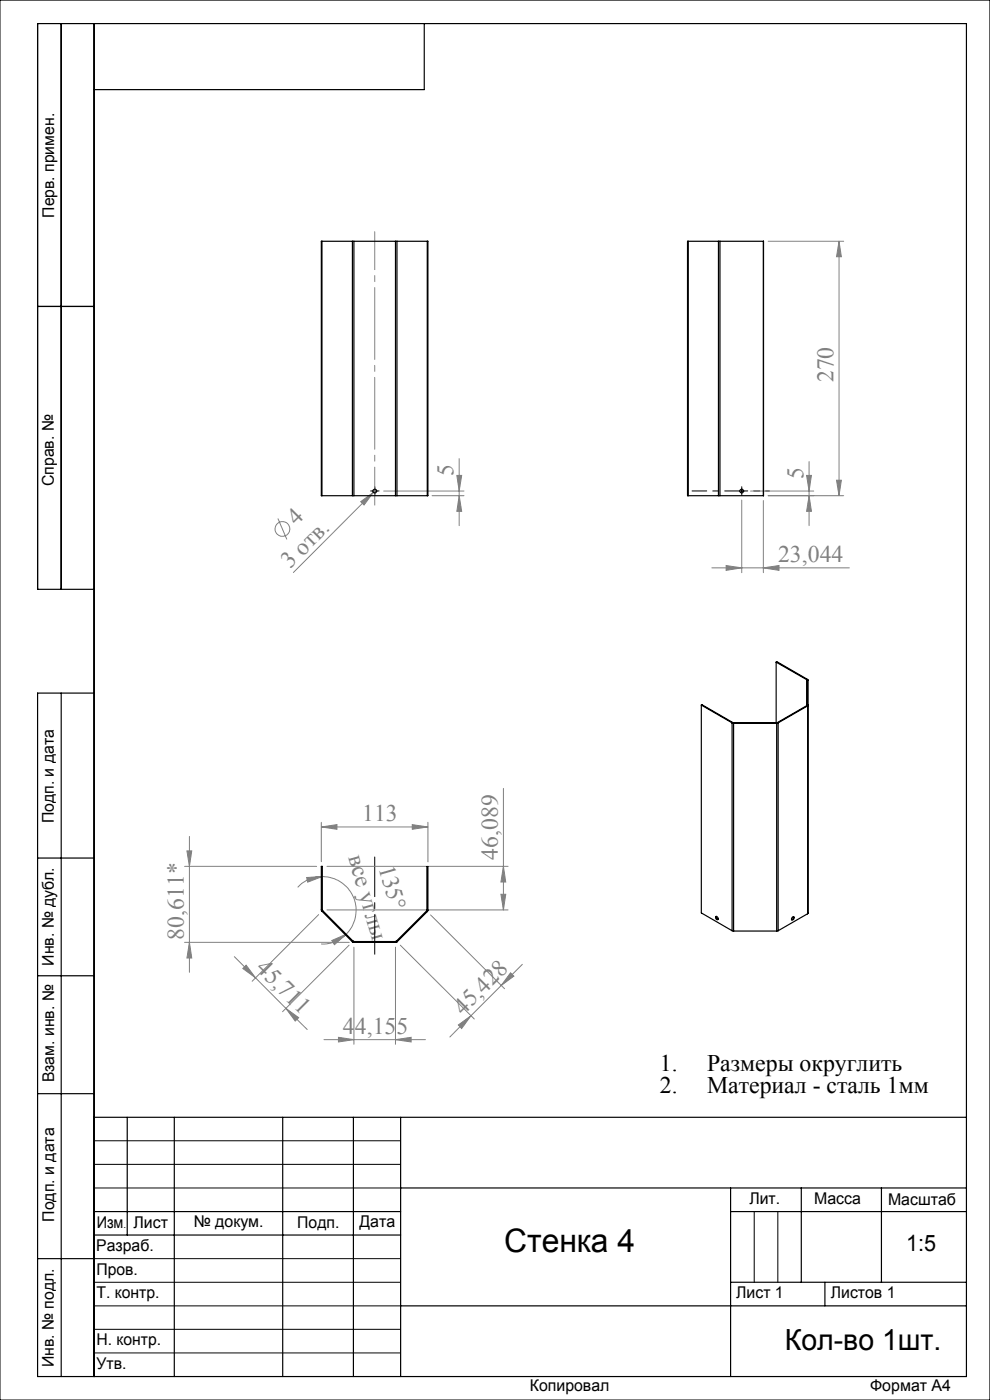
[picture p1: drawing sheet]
<svg xmlns="http://www.w3.org/2000/svg" width="210mm" height="297mm" viewBox="0 0 210 297" stroke-linecap="round" stroke-linejoin="round" font-family="sans-serif">
<g fill="none" stroke="#808080" stroke-width=".21">
<path d="M162.9 51.2h16.1M178 51.2v54M178 51.2l.5 3.3h-1.1zM97.4 97.3v14.2M171.6 97.9v13.6M58.9 110l2 4.4M76.5 106.4l2.7-1.9-2 2.6zM79.8 103.9l-17.6 17.6M81.4 104.2h17M91.7 105.2h6.7M96.9 100.9h1l-.5 3.3zM97.4 105.2l.5 3.3h-1z"/>
<path d="M154 120l3.3 .5-3.3 .5zM157.3 106.1v15.4M159.2 104.2h13.4M161.9 106.2v15.3M162.9 105.2h16.1M171.1 100.9h1l-.5 3.3zM171.6 105.2l.5 3.3h-1zM177.4 101.9h1.1l-.5 3.3zM151 120.5h29.2M161.9 120.5l3.3-.5v1zM40.2 177.4v28.9M68.2 175.4l3.3-.5v1z"/>
<path d="M68.2 174.4v8.4M68.2 175.4h22.6M87.5 174.9l3.3 .5-3.3 .5zM90.8 174.4v8.4M106.8 167.2v25.8M39.2 183.8h28M39.2 199.9h34.9M39.7 180.5h1l-.5 3.3zM40.2 199.9l.5 3.3h-1zM65.1 186.2l3.3-.3-3.1 1.2zM67.6 194l-14.1 14.2M68.4 185.9a7.2 7.2 0 0 1 6.6 4.5 7.2 7.2 0 0 1-1.6 7.8"/>
<path d="M68.4 185.9a7.1 7.1 0 0 0-5.3 2.3M69.4 193h38.4M69.4 183.8h38.4M70.4 199.5l3-1.3-2.5 2.2zM73.4 198.2a7.2 7.2 0 0 1-5.3 2.1M91.3 194.1l15.7 15.7M106.3 189.7h1l-.5 3.3zM106.8 183.8l.5 3.3h-1zM49.7 202.9l4.5 4.5M51.5 205.5l.7-.8 2 2.7zM54.2 207.4l6.4 6.5M60.6 213.9l2.8 2-.8 .7z"/>
<path d="M60.6 213.9l4.6 4.5M74 200.5l-14.1 14.1M75.1 200.9v20.6M83.9 200.9v20.6M84.9 200.5l15.7 15.7M97.2 217.4l2.7-1.9-2 2.7zM99.9 215.5l-4.5 4.5M108.3 206.4l.7 .7-2.7 2zM110.8 204.6l-10.9 10.9M68.7 220.6h21.5M71.8 220.1l3.3 .5-3.3 .4zM83.9 220.6l3.3-.5v.9z"/>
<circle cx="59.9" cy="112.2" r="1.57"/>
</g>
<path d="M79.5 181.8v20.6" fill="none" stroke="#000" stroke-width=".21" stroke-dasharray="15.2 1.3 1.3 1.3" stroke-dashoffset="6.8"/>
<path d="M79 104.2h-.4M79.5 103.7v-.4M79.5 104.7v.4M80 104.2h.4M157.3 103.7v-.4M157.3 104.7v.4" fill="none" stroke="#000" stroke-width=".21" stroke-dasharray="15.2 1.3 1.3 1.3"/>
<path d="M156.8 104.2h-10" fill="none" stroke="#000" stroke-width=".21" stroke-dasharray="15.2 1.3 1.3 1.3" stroke-dashoffset="12.1"/>
<path d="M157.8 104.2h5.4" fill="none" stroke="#000" stroke-width=".21" stroke-dasharray="15.2 1.3 1.3 1.3" stroke-dashoffset="14.5"/>
<g fill="none" stroke="#000" stroke-width=".21">
<path d="M0 0h210v297h-210zM79 104.2h1M79.5 103.7v1M156.8 104.2h1M157.3 103.7v1M20 242h65M20 247h65M20 252h65M160 257v15M165 257v15M20 267h65M20 272h65"/>
<path d="M20 277h65M20 282h65M20 287h65"/>
</g>
<path d="M79.5 49.2v58" fill="none" stroke="#808080" stroke-width=".21" stroke-dasharray="15.2 1.3 1.3 1.3" stroke-dashoffset="7.2"/>
<g fill="none" stroke="#000" stroke-width=".25">
<path d="M13 5v120M20 5v287M90 5v14h-70M8 65h12M20 125h-12v-120h197v287h-197v-145h12M13 147v145M8 182h12M8 207h12M8 232h12M20 237h185M27 237v25M37 237v55"/>
<path d="M60 237v55M75 237v55M85 237v55M20 257h65M85 252h120M155 252v40M155 257h50M170 252v20M187 252v20M8 267h12M20 262h65M85 277h120"/>
<path d="M155 272h50M175 272v5"/>
</g>
<g fill="#808080">
<path d="M76.5 106.4l2.7-1.9-2 2.6z"/>
<path d="M70.4 199.5l3-1.3-2.5 2.2zM65.1 186.2l3.3-.3-3.1 1.2z"/>
<path d="M60.6 213.9l2.8 2-.8 .7zM51.5 205.5l.7-.8 2 2.7z"/>
<path d="M154 120l3.3 .5-3.3 .5zM161.9 120.5l3.3-.5v1z"/>
<path d="M83.9 220.6l3.3-.5v.9zM71.8 220.1l3.3 .5-3.3 .4z"/>
<path d="M108.3 206.4l.7 .7-2.7 2zM97.2 217.4l2.7-1.9-2 2.7z"/>
<path d="M106.3 189.7h1l-.5 3.3zM106.8 183.8l.5 3.3h-1z"/>
<path d="M40.2 199.9l.5 3.3h-1zM39.7 180.5h1l-.5 3.3z"/>
<path d="M96.9 100.9h1l-.5 3.3zM97.4 105.2l.5 3.3h-1zM171.1 100.9h1l-.5 3.3zM171.6 105.2l.5 3.3h-1zM178 51.2l.5 3.3h-1.1zM177.4 101.9h1.1l-.5 3.3z"/>
<path d="M68.2 175.4l3.3-.5v1zM87.5 174.9l3.3 .5-3.3 .5z"/>
</g>
<g fill="none" stroke="#000" stroke-width=".25">
<path d="M68.3 51.2h-.1v54h.1M68.3 51.2h6.5M68.3 51.2v54M74.8 51.2h.3M74.8 51.2v54M75.1 51.2v54M75.1 51.2h8.8M83.9 51.2h.3M83.9 51.2v54M84.2 51.2h6.4M84.2 51.2v54M90.6 51.2h.2v54h-.2"/>
<path d="M90.6 51.2v54M146 51.2h-.2v54h.2M146 51.2h6.4M146 51.2v54M152.4 51.2h.3M152.4 51.2v54M152.7 51.2h9.3v54h-9.3M152.7 51.2v54M161.9 51.2v54M68.3 105.2h6.5M74.8 105.2h.3M75.1 105.2h8.8"/>
<path d="M83.9 105.2h.3M84.2 105.2h6.4M146 105.2h6.4M152.4 105.2h.3M148.8 149.6l.1-.1 6.5 3.8M148.8 149.6l6.5 3.7M148.8 149.6v44.1l6.5 3.7M155.3 153.3h9.8M155.3 153.3v44.1M155.4 153.3h.2M155.4 153.3h-.1M155.6 153.3v44.2"/>
<path d="M155.6 153.3h9.1M164.6 140.5v12.8M164.6 140.5l6.6 3.7M164.6 140.5l.2-.1 6.5 3.7M164.7 153.3v44.2M164.9 153.3h-.2M164.9 153.3h.2M165.1 153.3v44.1M171.2 144.2v.1M171.2 149.7l-6.3 3.6M171.2 149.7l.1 .1M171.2 144.2v5.5"/>
<path d="M171.2 149.6v.1M171.2 149.6h.2l-.1 .2M171.2 144.3v5.3M171.2 144.3h.2M171.3 144.1l.1 .2M171.3 149.8l-6.2 3.5M171.3 149.8v44M171.3 144.1l-.1 .1M171.4 144.3l-.1 49.5M68.2 193l.1 .3M68.2 193v-9.2h.2v9.2M68.2 193h.2"/>
<path d="M68.3 193.3l6.5 6.5M68.4 193v.2M68.4 193.2l-.1 .1M68.4 193.2l6.5 6.5M74.8 199.8l.3 .1M74.9 199.7h.2M74.9 199.7l-.1 .1M75.1 199.7v.2M75.1 199.7h8.8M75.1 199.9h8.8M83.9 199.7v.2M84.1 199.7h-.2"/>
<path d="M84.1 199.7l.1 .1M84.2 199.8l-.3 .1M90.5 193.2l.1 .2M90.5 193.2l-6.4 6.5M90.6 193.1l-.1 .1M90.6 193.1v-9.3h.2v9.3M90.6 193.1h.2M90.6 193.4l-6.4 6.4M90.8 193.1l-.2 .3M151.9 194.4a.38 .38 0 0 1 .4 .3 .38 .38 0 0 1-.2 .4 .47 .47 0 0 1-.2-.7zM151.9 194.4v.3l.4 .3M155.3 197.4l.3 .1"/>
<path d="M155.6 197.5h9.1M165.1 197.4l-.4 .1M168.1 194.6l.1-.1a.38 .38 0 0 1 .2 .4 .38 .38 0 0 1-.4 .3l-.1-.3zM168.3 194.4a.54 .54 0 0 1-.4 .7M171.3 193.8l-6.2 3.6"/>
<circle cx="79.5" cy="104.2" r=".39"/>
<circle cx="157.3" cy="104.2" r=".39"/>
</g>
<text font-size="6.9" x="106.9" y="265.6">Стенка 4</text>
<text font-size="6.2" x="166.5" y="286.3">Кол-во 1шт.</text>
<g font-size="5" fill="#808080">
<text x="176.8" y="81.1" transform="rotate(-90 176.8 81.1)">270</text>
<text x="96.2" y="101.1" transform="rotate(-90 96.2 101.1)">5</text>
<text x="170.4" y="101.7" transform="rotate(-90 170.4 101.7)">5</text>
<text x="62.9" y="111.5" transform="rotate(-45 62.9 111.5)">4</text>
<text x="165" y="119.3">23,044</text>
<text x="61.5" y="120.7" transform="rotate(-45 61.5 120.7)">3 отв.</text>
<text x="76.8" y="174.2">113</text>
<text x="73.9" y="181.8" transform="rotate(74 73.9 181.8)">все углы</text>
<text x="80.3" y="184" transform="rotate(74 80.3 184)">135°</text>
<text x="105.6" y="182.4" transform="rotate(-90 105.6 182.4)">46,089</text>
<text x="39" y="199.3" transform="rotate(-90 39 199.3)">80,611*</text>
<text x="54.1" y="205.7" transform="rotate(45 54.1 205.7)">45,711</text>
<text x="98.2" y="215.5" transform="rotate(-45 98.2 215.5)">45,428</text>
<text x="72.7" y="219.3">44,155</text>
</g>
<g font-size="5">
<text x="140" y="227.3">1.</text>
<text x="150" y="227.3">Размеры округлить</text>
<text x="140" y="231.9">2.</text>
<text x="150" y="231.9">Материал - сталь 1мм</text>
</g>
<text font-size="4.8" x="192.2" y="265.3">1:5</text>
<g font-size="3.4">
<text x="11.5" y="46.2" transform="rotate(-90 11.5 46.2)">Перв. примен.</text>
<text x="11.4" y="103.2" transform="rotate(-90 11.4 103.2)">Справ. №</text>
<text x="11.4" y="174.7" transform="rotate(-90 11.4 174.7)">Подп. и дата</text>
<text x="11.5" y="204.9" transform="rotate(-90 11.5 204.9)">Инв. № дубл.</text>
<text x="11.5" y="229.6" transform="rotate(-90 11.5 229.6)">Взам. инв. №</text>
<text x="159" y="255.5">Лит.</text>
<text x="172.7" y="255.5">Масса</text>
<text x="188.4" y="255.6">Масштаб</text>
<text x="11.5" y="259.2" transform="rotate(-90 11.5 259.2)">Подп. и дата</text>
<text x="20.5" y="260.4">Изм</text>
<text x="28.3" y="260.4">Лист</text>
<text x="41.1" y="260.4">№ докум.</text>
<text x="63.1" y="260.4">Подп.</text>
<text x="76.2" y="260.4">Дата</text>
<text x="20.4" y="265.4">Разраб.</text>
<text x="20.5" y="275.4">Т. контр.</text>
<text x="20.5" y="270.4">Пров.</text>
<text x="156.2" y="275.4">Лист 1</text>
<text x="176.2" y="275.4">Листов 1</text>
<text x="20.5" y="285.4">Н. контр.</text>
<text x="11.4" y="290" transform="rotate(-90 11.4 290)">Инв. № подл.</text>
<text x="20.5" y="290.4">Утв.</text>
<text x="112.4" y="295">Копировал</text>
<text x="184.6" y="295">Формат А4</text>
</g>
<text font-size="2.1" x="26.2" y="260.4">.</text>
</svg>
